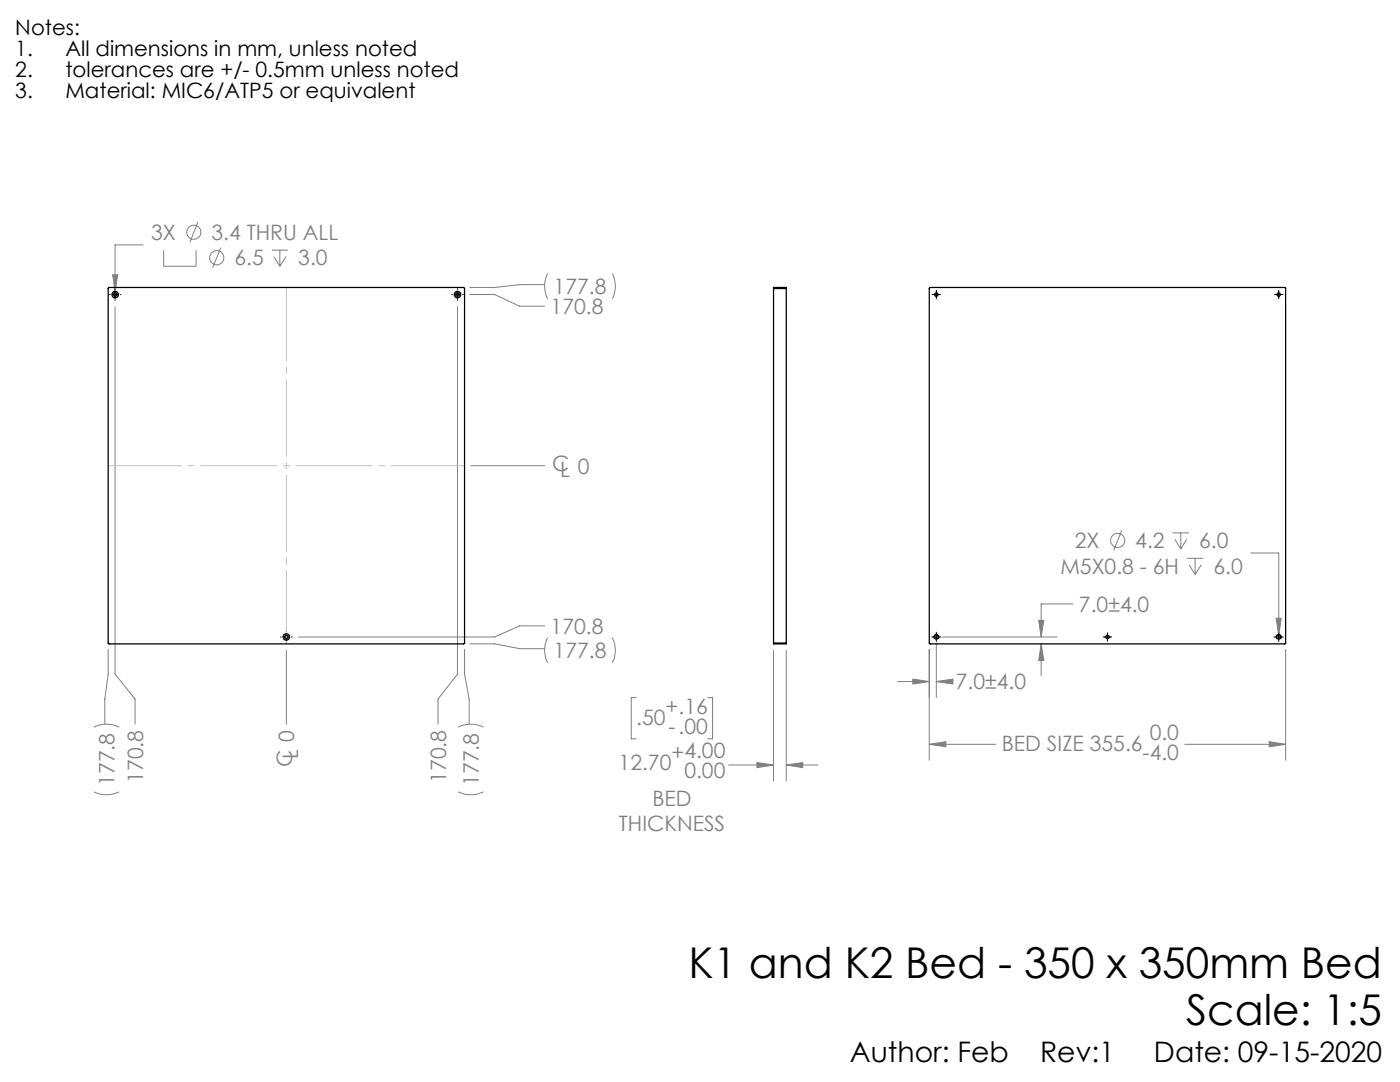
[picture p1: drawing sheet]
<svg xmlns="http://www.w3.org/2000/svg" width="279mm" height="216mm" viewBox="0 0 279 216" stroke-linecap="round" stroke-linejoin="round" font-family="sans-serif">
<g fill="none" stroke="#808080" stroke-width=".2">
<path d="M22.5 54.8h1l-.5 3.3zM28.5 48.9h-5.5v9.2M32.7 49.9v3.2h6.4v-3.2M39.5 44.3l-1.6 4.1M44.1 49.4l-1.7 4M54.3 49.9h3.2M54.6 51.2l1.2 1.9M55.8 49.9v3.2M57.1 51.2l-1.3 1.9M93.7 58.8h5l5 2.3h5M108.7 56.8h-5l-5 .6h-4.9M109.3 54.6a5.6 5.6 0 0 0 0 5"/>
<path d="M122.2 54.6a5.6 5.6 0 0 1 0 5M23 61.2v73.3l4 5v5M91.3 61.2v73.3l-3.9 5v5M94 92.9h14.7M223.9 105.8l-1.7 4.1M234 106.3h3.3M234.5 107.6l1.2 1.9M235.7 106.3v3.2M236.9 107.6l-1.2 1.9M236.9 111.4h3.2M237.3 112.7l1.2 1.9M238.5 111.4v3.2"/>
<path d="M239.7 112.7l-1.2 1.9M249.6 110.3h5.6v16.4M21.6 129.6v4.9l-.7 5v5M57.1 129.8v14.7M92.7 129.6v4.9l.9 5v5M93.8 128.5h4.9l5 .9h5M108.7 124.9h-5l-5 2.2h-39.1M109.3 127.2a5.6 5.6 0 0 0 0 5.1M122.2 127.2a5.6 5.6 0 0 1 0 5.1M127 139.2h-1v8.2h1M141.3 139.2h.9v8.2h-.9M154.4 129.8v26"/>
<path d="M156.9 129.8v26M179.1 136h6.4M182.2 135.5l3.3 .5-3.3 .5zM185.5 129.6v22.1M186.9 136l3.3-.5v1zM186.9 128.4v10.8M186.9 136h2.6M188.1 127.1h22.9M207.3 123.8h1l-.5 3.3zM207.8 128.5l.5 3.3h-1zM207.8 128.5v6.3M214.1 120.5h-6.3v6.6"/>
<path d="M254.7 123.4h1l-.5 3.3zM256.6 129.6v22.1M18.7 158a5.9 5.9 0 0 0 5.1 0M18.7 145.1a5.6 5.6 0 0 1 5.1 0M91.4 158a5.9 5.9 0 0 0 5.1 0M91.4 145.1a5.6 5.6 0 0 1 5.1 0M145.4 152.6h9M151.1 152.2l3.3 .4-3.3 .6zM156.9 152.6l3.3-.4v1zM156.9 152.6h6.4M185.5 148.5l3.3-.5v1zM185.5 148.5h13.2"/>
<path d="M236.5 148.5h20.1M253.3 148l3.3 .5-3.3 .5z"/>
<circle cx="38.7" cy="46.3" r="1.42"/>
<circle cx="43.2" cy="51.4" r="1.42"/>
<circle cx="223.1" cy="107.8" r="1.42"/>
</g>
<path d="M186.9 126.6a.5 .5 0 0 1 .4 .7 .5 .5 0 0 1-.8 .1 .5 .5 0 0 1 .3-.8h.1M255.2 126.6a.5 .5 0 0 1 .5 .7 .5 .5 0 0 1-.9 .1 .5 .5 0 0 1 .3-.8h.1" fill="none" stroke="#000" stroke-width=".2" stroke-dasharray="1.3 .6" stroke-linecap="butt"/>
<g fill="none" stroke="#000" stroke-width=".2">
<path d="M21.8 58.8h.2M22.5 58.8h1M23 57.6v.1M23 58.3v1M23 59.8v.1M24 58.8h.1M90.1 58.8h.2M90.8 58.8h1M91.3 57.6v.1M91.3 58.3v1M91.3 59.8v.1M92.3 58.8h.2"/>
<path d="M186 58.8h1.7M186.9 57.9v1.7M254.4 58.8h1.6M255.2 57.9v1.7M56 127.1h.1M56.6 127.1h1M57.1 125.9v.2M57.1 126.6v1M57.1 128.1v.2M58.2 127.1h.1M185.9 127.1h1.9M186.9 126.2v1.8"/>
<path d="M220.2 127.1h1.7M221 126.3v1.7M254.2 127.1h1.9M255.2 126.2v1.8"/>
</g>
<path d="M57.2 57.4v71.1M92.7 92.9h-71.1" fill="none" stroke="#c0c0c0" stroke-width=".2" stroke-dasharray="15.2 1.3 1.3 1.3" stroke-dashoffset=".6"/>
<path d="M22.5 54.8l.5 3.3 .5-3.3zM151.1 152.2l3.3 .4-3.3 .6zM156.9 152.6l3.3-.4v1zM254.7 123.4l.5 3.3 .5-3.3zM185.5 148.5l3.3-.5v1zM253.3 148l3.3 .5-3.3 .5zM186.9 136l3.3-.5v1zM182.2 135.5l3.3 .5-3.3 .5zM207.8 128.5l.5 3.3h-1zM207.3 123.8h1l-.5 3.3z" fill="#808080"/>
<g fill="none" stroke="#000" stroke-width=".25">
<path d="M21.6 57.4h71l.1 .1v70.9h-71.1zM154.4 57.6v-.2h2.5v.2M154.4 57.6v70.7M154.4 57.6h2.5M156.9 57.6v70.7M185.6 57.4h70.9v71h-71v-70.9zM154.4 128.3v.2h2.5v-.2M154.4 128.3h2.5"/>
<circle cx="23" cy="58.8" r=".65"/>
<circle cx="23" cy="58.8" r=".34"/>
<circle cx="91.3" cy="58.8" r=".35"/>
<circle cx="91.3" cy="58.8" r=".65"/>
<circle cx="186.9" cy="58.8" r=".35"/>
<circle cx="255.2" cy="58.8" r=".34"/>
<circle cx="57.1" cy="127.1" r=".66"/>
<circle cx="57.2" cy="127.1" r=".34"/>
<circle cx="186.9" cy="127.1" r=".41"/>
<circle cx="221" cy="127.1" r=".34"/>
<circle cx="255.2" cy="127.1" r=".41"/>
</g>
<g font-size="8.5">
<text x="137.4" y="195.1">K1 and K2 Bed - 350 x 350mm Bed</text>
<text x="236.7" y="204.6">Scale: 1:5</text>
</g>
<g font-size="5.6">
<text x="169.6" y="211.9">Author: Feb</text>
<text x="207.6" y="211.9">Rev:1</text>
<text x="230.3" y="211.9">Date: 09-15-2020</text>
</g>
<g font-size="4.2">
<text x="3.1" y="7">Notes:</text>
<text x="3.1" y="11.2">1.</text>
<text x="13.1" y="11.2">All dimensions in mm, unless noted</text>
<text x="3.1" y="15.4">2.</text>
<text x="13.1" y="15.4">tolerances are +/- 0.5mm unless noted</text>
<text x="3.1" y="19.6">3.</text>
<text x="13.1" y="19.6">Material: MIC6/ATP5 or equivalent</text>
</g>
<g font-size="4.2" fill="#808080">
<text x="30.1" y="47.9">3X</text>
<text x="42.2" y="47.9">3.4 THRU ALL</text>
<text x="46.8" y="53">6.5</text>
<text x="59.5" y="53">3.0</text>
<text x="110.5" y="58.7">177.8</text>
<text x="109.9" y="62.7">170.8</text>
<text x="110.2" y="94">C</text>
<text x="111.8" y="95.3">L 0</text>
<text x="214.5" y="109.4">2X</text>
<text x="226.6" y="109.4">4.2</text>
<text x="239.3" y="109.4">6.0</text>
<text x="211.6" y="114.5">M5X0.8 - 6H</text>
<text x="242.2" y="114.5">6.0</text>
<text x="215.3" y="122.1">7.0±4.0</text>
<text x="109.9" y="126.5">170.8</text>
<text x="110.5" y="131.3">177.8</text>
<text x="190.7" y="137.6">7.0±4.0</text>
<text x="132.8" y="142.4">+.16</text>
<text x="127" y="144.6">.50</text>
<text x="133.4" y="146.5">-.00</text>
<text x="199.9" y="149.8">BED SIZE 355.6</text>
<text x="229.4" y="147.6">0.0</text>
<text x="58.3" y="153.1" transform="rotate(-90 58.3 153.1)">C</text>
<text x="59.5" y="151.5" transform="rotate(-90 59.5 151.5)">L 0</text>
<text x="123.5" y="153.6">12.70</text>
<text x="134" y="151.6">+4.00</text>
<text x="136.6" y="155.3">0.00</text>
<text x="228" y="151.7">-4.0</text>
<text x="22.9" y="156.8" transform="rotate(-90 22.9 156.8)">177.8</text>
<text x="28.6" y="156.2" transform="rotate(-90 28.6 156.2)">170.8</text>
<text x="89" y="156.2" transform="rotate(-90 89 156.2)">170.8</text>
<text x="95.6" y="156.8" transform="rotate(-90 95.6 156.8)">177.8</text>
<text x="130.2" y="160.8">BED</text>
<text x="123.5" y="165.8">THICKNESS</text>
</g>
</svg>
